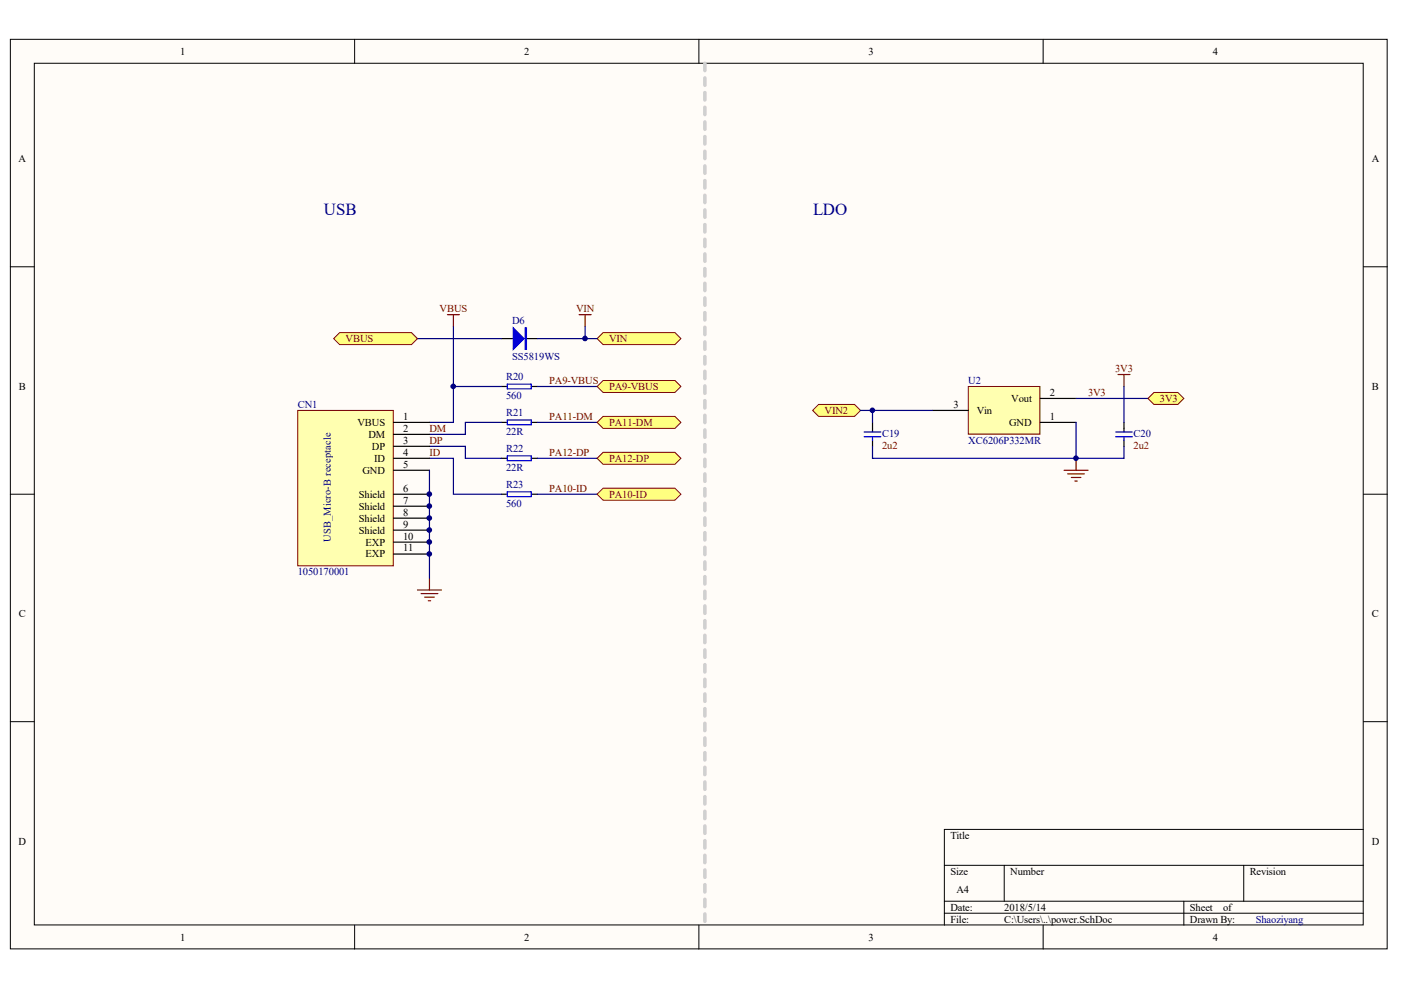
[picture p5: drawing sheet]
<svg xmlns="http://www.w3.org/2000/svg" width="297mm" height="210mm" viewBox="0 0 297 210" stroke-linecap="round" stroke-linejoin="round" font-family="sans-serif">
<g fill="#fffcf8" stroke="#000" stroke-width=".21">
<path d="M2.2 8.3h291.9v192.9h-291.9z"/>
<path d="M7.3 13.4h281.7v182.7h-281.7z"/>
</g>
<g fill="none" stroke="#000" stroke-width=".21">
<path d="M75.2 8.3v5.1M148.2 8.3v5.1M221.2 8.3v5.1M2.2 56.6h5.1M289.1 56.6h5.1M2.2 104.8h5.1M289.1 104.8h5.1M2.2 153h5.1M289.1 153h5.1M289.1 175.9h-88.9v20.3M75.2 196.2v5M148.2 196.2v5"/>
<path d="M200.2 183.5h88.9M200.2 191.1h88.9M200.2 193.6h88.9M212.9 183.5v7.6M221.2 196.2v5M251 191.1v5.1M263.7 183.5v7.6"/>
</g>
<path d="M205.3 81.9h15.2v10.1h-15.2z" fill="#ffffb0" stroke="#800000" stroke-width=".21"/>
<g fill="none" stroke="#000" stroke-width=".25">
<path d="M106.3 71.8h2.5M111.4 71.8h2.5M106.3 89.6h1.3M106.3 81.9h1.3M106.3 97.2h1.3M112.6 89.6h1.3M112.6 81.9h1.3M112.6 97.2h1.3M185 89.6v2M185 93.4v1.2M197.7 87h7.6M220.5 84.5h7.6"/>
<path d="M220.5 89.6h7.6M238.3 89.6v2M238.3 93.4v1.2M106.3 104.8h1.3M112.6 104.8h1.3"/>
</g>
<g fill="none" stroke="#800000" stroke-width=".25">
<path d="M94.9 66.7h2.5M96.1 66.7v2.6M122.8 66.7h2.5M124.1 66.7v2.6M237 79.4h2.6M238.3 79.4v2.5M225.6 99.7h5.1M228.1 97.2v2.5M226.4 100.5h3.5M227.1 101.2h2.1M227.9 102h.5M88.5 125.1h5.1"/>
<path d="M89.3 125.9h3.5M90 126.6h2.1M90.8 127.4h.5M91.1 122.6v2.5"/>
</g>
<path d="M107.6 81.4h5v1.1h-5zM107.6 89.1h5v1h-5zM107.6 96.7h5v1h-5zM183.2 91.6h3.6M183.2 92.6h3.6M185 92.6v.8M236.5 91.6h3.6M236.5 92.6h3.6M238.3 92.6v.8M107.6 104.3h5v1h-5z" fill="none" stroke="#00f" stroke-width=".25"/>
<g fill="none" stroke="#000080" stroke-width=".25">
<path d="M88.5 71.8h17.8M96.1 69.3v20.3h-5M91.1 97.2h5v7.6h10.2M91.1 94.6h7.6v2.6h7.6M96.1 81.9h10.2M106.3 89.6h-7.6v2.5h-7.6M113.9 81.9h12.7M113.9 97.2h12.7M113.9 89.6h12.7M185 94.6v2.6h43.1M197.7 87h-12.7v2.6M228.1 89.6v7.6h10.2v-2.6"/>
<path d="M228.1 84.5h15.3M238.3 81.9v7.7M113.9 104.8h12.7"/>
</g>
<g fill="#00f" stroke="#00f" stroke-width=".25">
<path d="M108.8 69.5l2.3 2.3-2.3 2.3z"/>
<path d="M111.4 69.5h.2v4.6h-.2z" fill-rule="evenodd"/>
</g>
<path d="M63.1 87h20.3v33h-20.3z" fill="#ffffb0" stroke="#800000" stroke-width=".21"/>
<path d="M83.4 89.6h7.7M83.4 92.1h7.7M83.4 94.6h7.7M83.4 97.2h7.7M83.4 99.7h7.7M83.4 104.8h7.7M83.4 107.3h7.7M83.4 109.9h7.7M83.4 112.4h7.7M83.4 114.9h7.7M83.4 117.5h7.7" fill="none" stroke="#000" stroke-width=".25"/>
<path d="M91.1 99.7v22.9" fill="none" stroke="#000080" stroke-width=".25"/>
<g fill="#ffff80" stroke="#800000" stroke-width=".21">
<path d="M126.6 104.8l1.3-1.3h15.2l1.3 1.3-1.3 1.3h-15.2z" fill-rule="evenodd"/>
<path d="M126.6 89.6l1.3-1.3h15.2l1.3 1.3-1.3 1.2h-15.2z" fill-rule="evenodd"/>
<path d="M126.6 81.9l1.3-1.2h15.2l1.3 1.2-1.3 1.3h-15.2z" fill-rule="evenodd"/>
<path d="M243.4 84.5l1.3-1.3h5l1.3 1.3-1.3 1.3h-5z" fill-rule="evenodd"/>
<path d="M126.6 97.2l1.3-1.3h15.2l1.3 1.3-1.3 1.2h-15.2z" fill-rule="evenodd"/>
<path d="M172.3 87l1.3-1.2h7.6l1.3 1.2-1.3 1.3h-7.6z" fill-rule="evenodd"/>
</g>
<path d="M182.5 87h2.5" fill="none" stroke="#000080" stroke-width=".25"/>
<path d="M126.6 71.8l1.3-1.3h15.2l1.3 1.3-1.3 1.3h-15.2z" fill-rule="evenodd" fill="#ffff80" stroke="#800000" stroke-width=".21"/>
<path d="M113.9 71.8h12.7M124.1 69.3v2.5" fill="none" stroke="#000080" stroke-width=".25"/>
<path d="M70.7 71.8l1.3-1.3h15.2l1.3 1.3-1.3 1.3h-15.2z" fill-rule="evenodd" fill="#ffff80" stroke="#800000" stroke-width=".21"/>
<path d="M149.4 13.4v182.8" fill="none" stroke="#d0d0d0" stroke-width=".76" stroke-dasharray="1.6 1.6"/>
<g fill="#000080" stroke="#000080" stroke-width=".21">
<circle cx="91" cy="117.5" r=".49"/>
<circle cx="91" cy="114.9" r=".49"/>
<circle cx="91" cy="112.4" r=".49"/>
<circle cx="91" cy="109.8" r=".49"/>
<circle cx="91" cy="107.3" r=".49"/>
<circle cx="91" cy="104.8" r=".49"/>
<circle cx="96.1" cy="81.9" r=".49"/>
<circle cx="124" cy="71.8" r=".48"/>
<circle cx="185" cy="87" r=".48"/>
<circle cx="228.1" cy="97.1" r=".48"/>
</g>
<g font-size="3.6" fill="#000080">
<text x="68.7" y="45.6">USB</text>
<text x="172.4" y="45.6">LDO</text>
</g>
<g font-size="2.2">
<text x="38.2" y="11.6">1</text>
<text x="111.2" y="11.6">2</text>
<text x="184.2" y="11.6">3</text>
<text x="257.1" y="11.6">4</text>
<text x="3.9" y="34.4">A</text>
<text x="290.8" y="34.4">A</text>
<text x="4" y="82.7">B</text>
<text x="222.6" y="83.9">2</text>
<text x="290.9" y="82.7">B</text>
<text x="85.5" y="89">1</text>
<text x="202.2" y="86.5">3</text>
<text x="207.1" y="87.7">Vin</text>
<text x="214.4" y="85.2">Vout</text>
<text x="222.6" y="89">1</text>
<text x="75.8" y="90.3">VBUS</text>
<text x="78.1" y="92.8">DM</text>
<text x="78.8" y="95.4">DP</text>
<text x="85.5" y="91.5">2</text>
<text x="85.5" y="94.1">3</text>
<text x="213.9" y="90.3">GND</text>
<text x="76.8" y="100.4">GND</text>
<text x="79.3" y="97.9">ID</text>
<text x="85.5" y="96.6">4</text>
<text x="85.5" y="99.2">5</text>
<text x="76.1" y="105.5">Shield</text>
<text x="85.5" y="104.2">6</text>
<text x="85.5" y="106.8">7</text>
<text x="76.1" y="108">Shield</text>
<text x="76.1" y="110.6">Shield</text>
<text x="76.1" y="113.1">Shield</text>
<text x="85.5" y="109.3">8</text>
<text x="85.5" y="111.9">9</text>
<text x="77.5" y="115.7">EXP</text>
<text x="77.5" y="118.2">EXP</text>
<text x="85.5" y="114.4">10</text>
<text x="85.5" y="116.9">11</text>
<text x="4" y="130.9">C</text>
<text x="290.9" y="130.9">C</text>
<text x="3.9" y="179.1">D</text>
<text x="201.5" y="177.8">Title</text>
<text x="290.8" y="179.1">D</text>
<text x="201.5" y="185.5">Size</text>
<text x="214.2" y="185.5">Number</text>
<text x="265" y="185.5">Revision</text>
<text x="202.8" y="189.3">A4</text>
<text x="201.5" y="193.1">Date:</text>
<text x="201.5" y="195.6">File:</text>
<text x="212.9" y="193.1">2018/5/14</text>
<text x="212.9" y="195.6">C:\Users\..\power.SchDoc</text>
<text x="252.3" y="193.1">Sheet</text>
<text x="252.3" y="195.6">Drawn By:</text>
<text x="259.3" y="193.1">of</text>
<text x="38.2" y="199.4">1</text>
<text x="111.2" y="199.4">2</text>
<text x="184.2" y="199.4">3</text>
<text x="257.1" y="199.4">4</text>
</g>
<g font-size="2.2" fill="#800000">
<text x="93.2" y="66.2">VBUS</text>
<text x="122.1" y="66.2">VIN</text>
<text x="73.3" y="72.5">VBUS</text>
<text x="129.1" y="72.5">VIN</text>
<text x="116.4" y="81.4">PA9-VBUS</text>
<text x="129.1" y="82.7">PA9-VBUS</text>
<text x="230.7" y="83.9">3V3</text>
<text x="236.4" y="78.9">3V3</text>
<text x="116.4" y="89">PA11-DM</text>
<text x="174.8" y="87.7">VIN2</text>
<text x="245.9" y="85.2">3V3</text>
<text x="91.1" y="91.5">DM</text>
<text x="91.1" y="94.1">DP</text>
<text x="129.1" y="90.3">PA11-DM</text>
<text x="187" y="95.1">2u2</text>
<text x="240.3" y="95.1">2u2</text>
<text x="91.1" y="96.6">ID</text>
<text x="116.4" y="96.6">PA12-DP</text>
<text x="129.1" y="97.9">PA12-DP</text>
<text x="116.4" y="104.2">PA10-ID</text>
<text x="129.1" y="105.5">PA10-ID</text>
</g>
<g font-size="2.2" fill="#000080">
<text x="108.6" y="68.7">D6</text>
<text x="108.6" y="76.3">SS5819WS</text>
<text x="107.3" y="80.6">R20</text>
<text x="205.3" y="81.4">U2</text>
<text x="63.1" y="86.5">CN1</text>
<text x="107.3" y="84.7">560</text>
<text x="107.3" y="88.2">R21</text>
<text x="107.3" y="92.3">22R</text>
<text x="107.3" y="95.9">R22</text>
<text x="187" y="92.6">C19</text>
<text x="205.3" y="94.1">XC6206P332MR</text>
<text x="240.3" y="92.6">C20</text>
<text x="107.3" y="99.9">22R</text>
<text x="107.3" y="103.5">R23</text>
<text x="107.3" y="107.5">560</text>
<text x="70.1" y="114.9" transform="rotate(-90 70.1 114.9)">USB_Micro-B receptacle</text>
<text x="63.1" y="122">1050170001</text>
<text x="266.2" y="195.6">Shaoziyang</text>
</g>
</svg>
